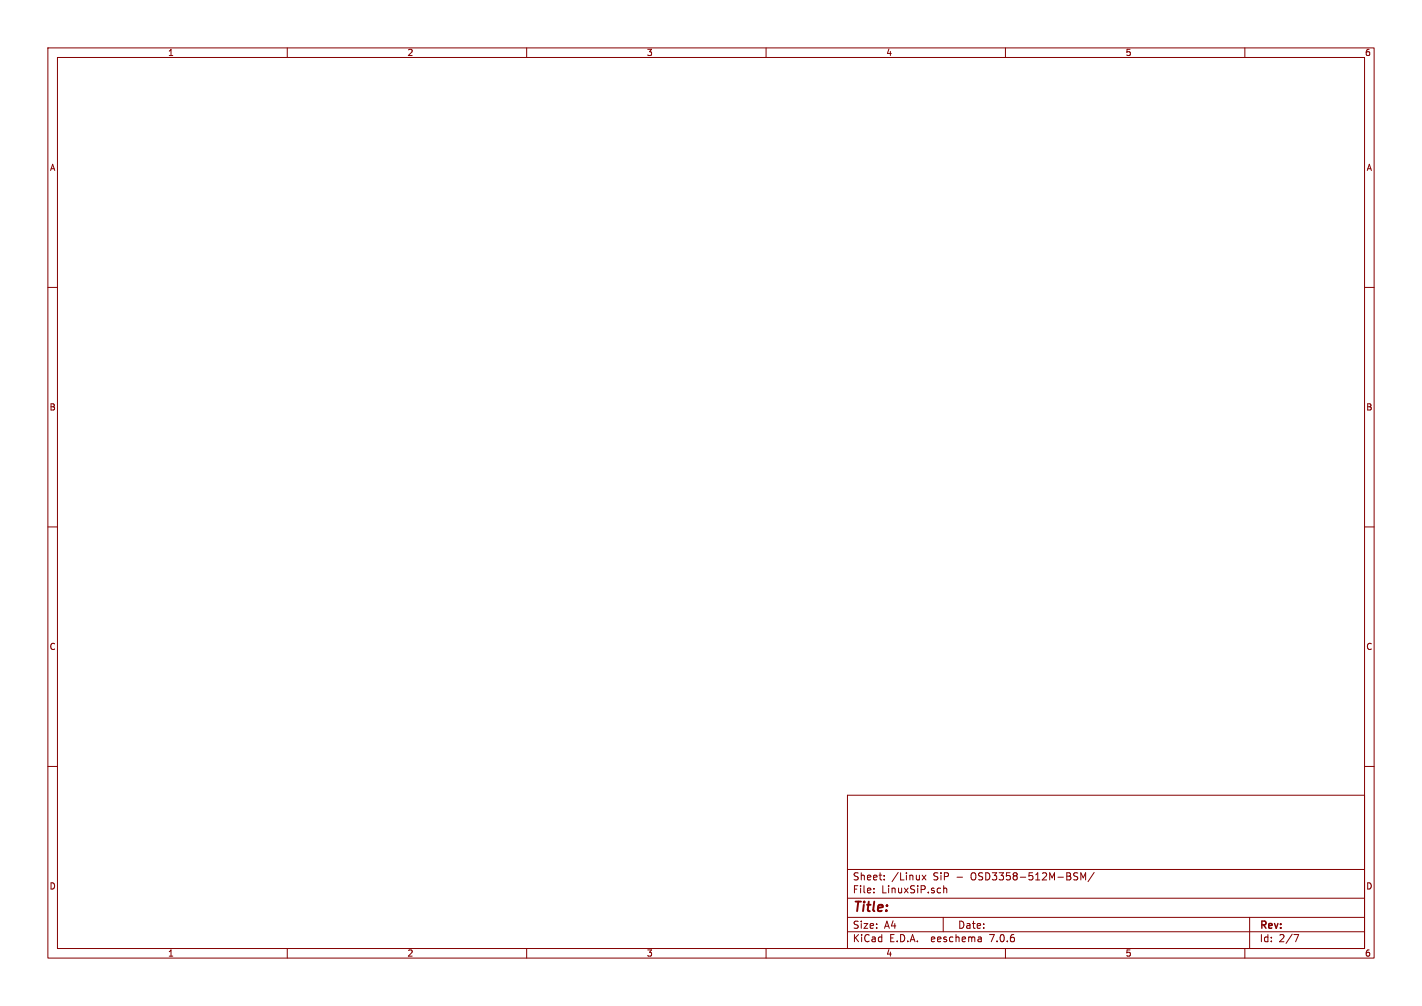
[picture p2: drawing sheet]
<svg xmlns="http://www.w3.org/2000/svg" width="297mm" height="210mm" viewBox="0 0 297 210" stroke-linecap="round" stroke-linejoin="round" font-family="sans-serif">
<g fill="none" stroke="#840000" stroke-width=".21">
<path d="M10 10h277v190h-277zM12 12h273v186h-273zM60 10v2M110 10v2M160 10v2M210 10v2M260 10v2M10 60h2M285 60h2M10 110h2M285 110h2M10 160h2"/>
<path d="M285 160h2M177 166h108v32h-108zM60 198v2M110 198v2M160 198v2M177 194.5h108M177 191.5h108M177 187.5h108M177 181.5h108M182.5 186.3v.1M182.5 185.5v.1M184.7 183.6v.1"/>
<path d="M184.7 182.8v.1M192.6 182.7l.8 1M193.4 182.7l-.8 1M197 191.5v3M197.1 184.9v1.5M197.1 185.5l.2-.1 .4 .1v.9M204.9 195.7l.1 .9M205 196.5l-.2 .1M205 196h-.2M210 198v2M224.5 182.9l.5 .2 .1 .3-.3 .3h-.3M224.5 182.2l.6 .1"/>
<path d="M225.7 183.7v-1.5l.5 1.1 .5-1.1v1.5M228.5 182.1l-1.3 2M260 198v2M261 191.5v6.5M270.2 195.1h1l-.6 1.5"/>
</g>
<text font-size="2.8" fill="#840000" x="178" y="190.9">Title:</text>
<g font-size="2.1" fill="#840000">
<text x="178" y="184">Sheet:</text>
<text x="186.2" y="184">/Linux</text>
<text x="195" y="184">SiP</text>
<text x="199.9" y="184">-</text>
<text x="203.1" y="184">OSD3358-512M-BSM/</text>
<text x="178" y="186.7">File:</text>
<text x="184.1" y="186.7">LinuxSiP.sch</text>
<text x="178" y="196.9">KiCad</text>
<text x="178" y="194.1">Size:</text>
<text x="184.7" y="194.1">A4</text>
<text x="185.7" y="196.9">E.D.A.</text>
<text x="194.6" y="196.9">eeschema</text>
<text x="200" y="194.1">Date:</text>
<text x="207" y="196.9">7.0.6</text>
<text x="263" y="194.3">Rev:</text>
<text x="263" y="196.9">Id:</text>
<text x="267.1" y="196.9">2/7</text>
</g>
<g font-size="1.8" fill="#840000">
<text x="35" y="11.9">1</text>
<text x="85" y="11.9">2</text>
<text x="135" y="11.9">3</text>
<text x="185" y="11.9">4</text>
<text x="235" y="11.9">5</text>
<text x="285" y="11.9">6</text>
<text x="10.3" y="35.9">A</text>
<text x="285.3" y="35.9">A</text>
<text x="10.3" y="85.9">B</text>
<text x="285.3" y="85.9">B</text>
<text x="10.3" y="135.9">C</text>
<text x="285.3" y="135.9">C</text>
<text x="10.3" y="185.9">D</text>
<text x="285.3" y="185.9">D</text>
<text x="35" y="199.9">1</text>
<text x="85" y="199.9">2</text>
<text x="135" y="199.9">3</text>
<text x="185" y="199.9">4</text>
<text x="235" y="199.9">5</text>
<text x="285" y="199.9">6</text>
</g>
</svg>
